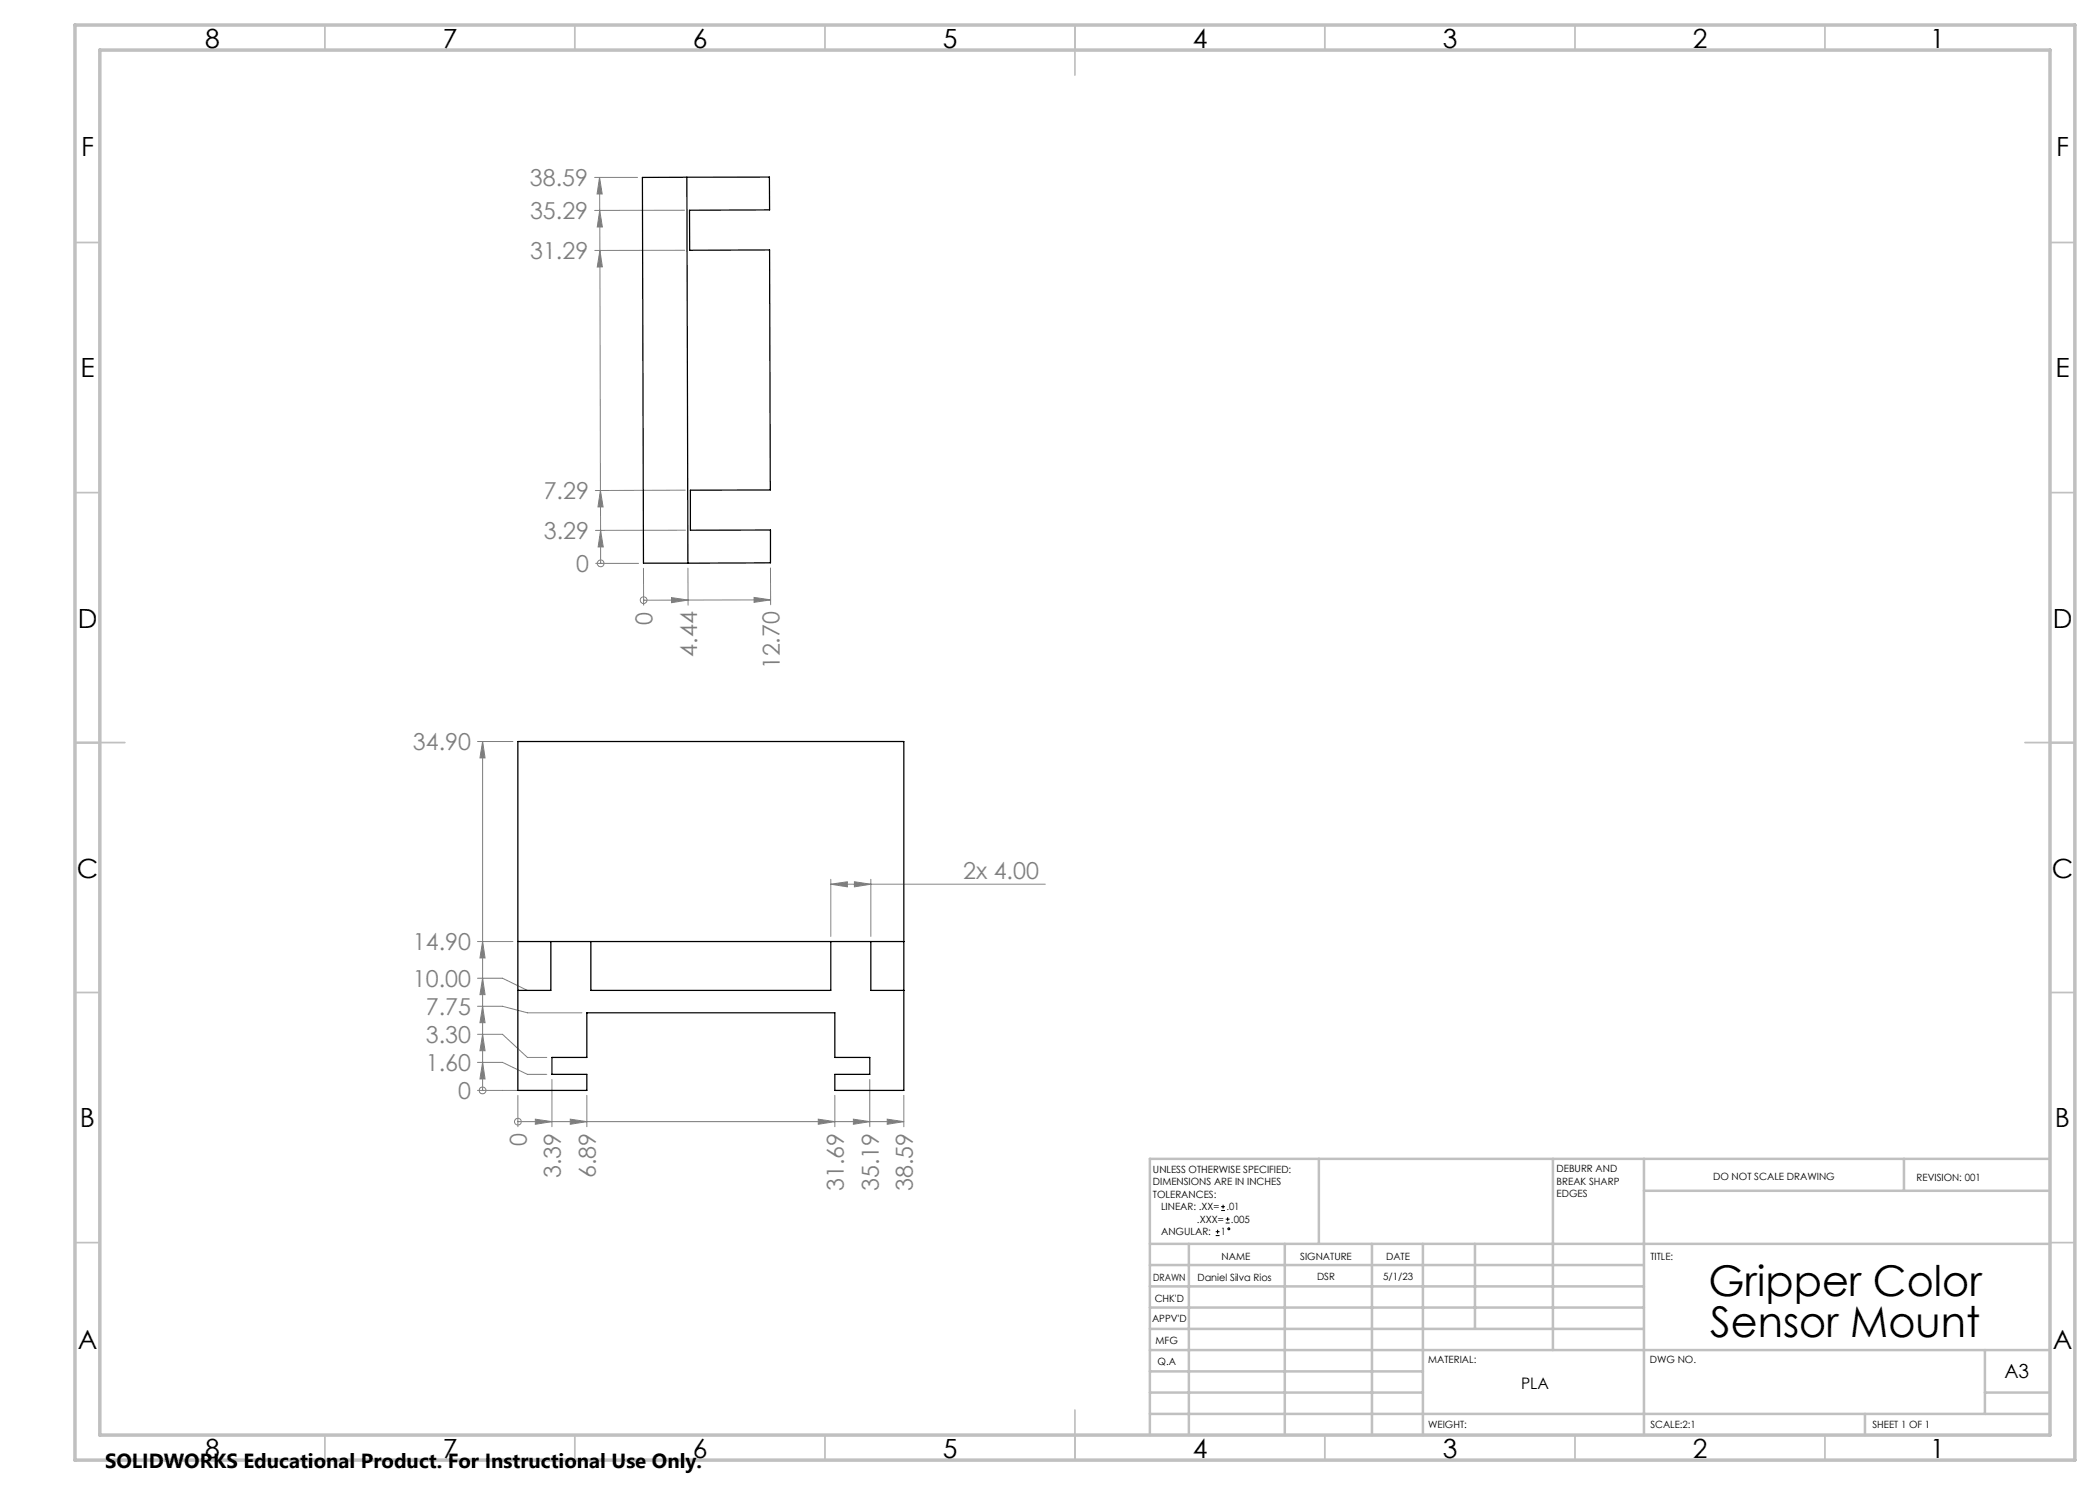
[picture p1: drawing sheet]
<svg xmlns="http://www.w3.org/2000/svg" width="420mm" height="297mm" viewBox="0 0 420 297" stroke-linecap="round" stroke-linejoin="round" font-family="sans-serif">
<g fill="none" stroke="#c0c0c0" stroke-width=".35">
<path d="M65 5v5M115 5v5M165 5v5M215 5v10M265 5v5M315 5v5M365 5v5M15 48.5h5M410 48.5h5M15 98.5h5M410 98.5h5M15 148.5h10"/>
<path d="M405 148.5h10M15 198.5h5M410 198.5h5M15 248.5h5M410 248.5h5M65 287v5M115 287v5M165 287v5M215 282v10M265 287v5M315 287v5M365 287v5"/>
</g>
<g fill="none" stroke="#c0c0c0" stroke-width=".5">
<path d="M263.8 231.8v17M310.6 231.8v38.2M328.8 231.8v55.2M328.8 238.2h81.2M380.8 231.8v6.4M410 231.8h-180v55.2M230 248.8h180M230 257.3h98.8M230 253h98.8M237.8 248.8v38.2M257 248.8v38.2M274.4 248.8v38.2"/>
<path d="M284.6 248.8v38.2M295 248.8v17M230 265.8h98.8M230 261.5h98.8M230 278.5h54.6M230 274.3h54.6M230 270h180M397 278.5h13M397 270v12.8M230 282.8h180M373 282.8v4.2"/>
</g>
<path d="M15 5h400v287h-400zM20 10h390v277h-390z" fill="none" stroke="#c0c0c0" stroke-width=".7"/>
<g fill="none" stroke="#808080" stroke-width=".2">
<path d="M118.9 35.5h8.6M119.9 35.5v6.6M119.9 35.5l.5 3.3h-1zM119.9 42.1l.6 3.3h-1zM119.9 42.1l.1 8M120 50.1l.5 3.3h-1zM120 50.1l.1 48M136.9 42l-18 .1M136.9 50.1h-17.9M120.1 98.1v8M120.1 98.1l.5 3.3h-1zM137.1 98l-18 .1"/>
<path d="M119.1 112.7h8.6M120.1 106.1l.5 3.3h-1zM120.1 112.7h.1M120.1 106.1v6.6M128.7 113.7v7.3M134.3 119.5l3.3 .5-3.3 .5zM137.1 106l-18 .1M137.6 113.6v7.4M150.8 119.5l3.3 .5-3.3 .5zM154.1 113.6v7.4M154.1 120h-16.5M128.7 120h.1"/>
<path d="M137.6 120h-8.9M95.5 148.3h7.1M96.5 148.3v69.8M96.5 148.3l.5 3.3h-1zM166.2 176.8l3.3-.4v1zM166.2 175.9v11.4M166.2 176.8h42.9M170.9 176.4l3.3 .4-3.3 .6zM174.2 175.9v11.4M95.5 195.6h5l5 2.5h-.9M95.5 188.3h7.1M96.5 195.6l.5 3.3h-1z"/>
<path d="M96.5 188.3l.5 3.3h-1zM95.5 218.1h8.1M95.5 212.5h5l5 2.4h3.9M95.5 206.9h5l5 4.6h3.9M95.5 201.3h5l5 1.3h10.9M96.5 212.5l.5 3.3h-1zM96.5 206.9l.5 3.2h-1zM96.5 201.3l.5 3.2h-1zM96.5 218.1h.1M103.6 219.1v6.3M110.4 215.9v9.5M117.4 219.1v6.3"/>
<path d="M167 219.1v6.3M174 215.9v9.5M180.8 219.1v6.3M103.6 224.3h.1M103.6 224.3h77.2M107.1 223.8l3.3 .5-3.3 .6zM114.1 223.8l3.3 .5-3.3 .6zM163.7 223.8l3.3 .5-3.3 .6zM170.7 223.8l3.3 .5-3.3 .6zM177.4 223.8l3.4 .5-3.4 .6z"/>
<circle cx="120.1" cy="112.7" r=".69"/>
<circle cx="128.7" cy="120" r=".68"/>
<circle cx="96.5" cy="218.1" r=".69"/>
<circle cx="103.6" cy="224.3" r=".67"/>
</g>
<g fill="#808080">
<path d="M96.5 212.5l.5 3.3h-1zM96.5 206.9l.5 3.2h-1zM96.5 201.3l.5 3.2h-1zM96.5 195.6l.5 3.3h-1zM96.5 188.3l.5 3.3h-1zM96.5 148.3l.5 3.3h-1z"/>
<path d="M120.1 106.1l.5 3.3h-1zM120.1 98.1l.5 3.3h-1zM120 50.1l.5 3.3h-1zM119.9 42.1l.6 3.3h-1zM119.9 35.5l.5 3.3h-1z"/>
<path d="M107.1 223.8l3.3 .5-3.3 .6zM114.1 223.8l3.3 .5-3.3 .6zM163.7 223.8l3.3 .5-3.3 .6zM170.7 223.8l3.3 .5-3.3 .6zM177.4 223.8l3.4 .5-3.4 .6z"/>
<path d="M134.3 119.5l3.3 .5-3.3 .5zM150.8 119.5l3.3 .5-3.3 .5z"/>
<path d="M166.2 176.8l3.3-.4v1zM170.9 176.4l3.3 .4-3.3 .6z"/>
</g>
<path d="M137.4 35.5l.2 77.1M137.4 35.5h-8.9l.2 77.1h8.9M137.4 35.5l16.5-.1v6.6h-16v8.1l16-.1 .2 48h-16v8h16v6.6h-16.5M103.6 148.3h77.2v69.8h-13.8v-3.2h7v-3.4h-7v-8.9h-49.6v8.9h-7v3.4h7v3.2h-13.8zM103.6 188.3h77.2M110.2 188.3v9.8h-6.6M118.2 188.3v9.8h48v-9.8M174.2 188.3v9.8h6.6" fill="none" stroke="#000" stroke-width=".25"/>
<g fill="none" stroke="#000" stroke-width=".2">
<path d="M243.1 247.1h.8M243.1 246.3h.8M243.5 246v.7M244.2 242.1h.8M244.2 241.3h.8M244.6 240.9v.8M245.1 244.6h.8M245.1 243.8h.8M245.5 243.4v.8"/>
<circle cx="245.8" cy="245.8" r=".19"/>
</g>
<g font-size="8.5">
<text x="341.7" y="259.3">Gripper Color</text>
<text x="342" y="267.4">Sensor Mount</text>
</g>
<g font-size="5.3">
<text x="41" y="9.5">8</text>
<text x="88.5" y="9.5">7</text>
<text x="138.5" y="9.5">6</text>
<text x="188.5" y="9.5">5</text>
<text x="238.5" y="9.5">4</text>
<text x="288.5" y="9.5">3</text>
<text x="338.5" y="9.5">2</text>
<text x="386" y="9.5">1</text>
<text x="16.2" y="31.3">F</text>
<text x="411.2" y="31.3">F</text>
<text x="16.1" y="75.5">E</text>
<text x="411.1" y="75.5">E</text>
<text x="15.5" y="125.5">D</text>
<text x="410.5" y="125.5">D</text>
<text x="15.4" y="175.5">C</text>
<text x="410.4" y="175.5">C</text>
<text x="16" y="225.5">B</text>
<text x="411" y="225.5">B</text>
<text x="15.5" y="269.8">A</text>
<text x="410.5" y="269.8">A</text>
<text x="41" y="291.5">8</text>
<text x="88.5" y="291.5">7</text>
<text x="138.5" y="291.5">6</text>
<text x="188.5" y="291.5">5</text>
<text x="238.5" y="291.5">4</text>
<text x="288.5" y="291.5">3</text>
<text x="338.5" y="291.5">2</text>
<text x="386" y="291.5">1</text>
</g>
<g font-size="4.7" fill="#808080">
<text x="106" y="37.3">38.59</text>
<text x="106" y="43.9">35.29</text>
<text x="106" y="51.9">31.29</text>
<text x="108.7" y="99.9">7.29</text>
<text x="108.8" y="107.9">3.29</text>
<text x="115.2" y="114.4">0</text>
<text x="130.5" y="124.9" transform="rotate(-90 130.5 124.9)">0</text>
<text x="139.4" y="131.3" transform="rotate(-90 139.4 131.3)">4.44</text>
<text x="155.9" y="133.9" transform="rotate(-90 155.9 133.9)">12.70</text>
<text x="82.6" y="150">34.90</text>
<text x="192.6" y="175.8">2x 4.00</text>
<text x="82.6" y="190">14.90</text>
<text x="82.6" y="197.4">10.00</text>
<text x="85.2" y="203">7.75</text>
<text x="85.2" y="208.6">3.30</text>
<text x="85.2" y="214.2">1.60</text>
<text x="91.6" y="219.8">0</text>
<text x="105.4" y="229.2" transform="rotate(-90 105.4 229.2)">0</text>
<text x="112.2" y="235.7" transform="rotate(-90 112.2 235.7)">3.39</text>
<text x="119.2" y="235.7" transform="rotate(-90 119.2 235.7)">6.89</text>
<text x="168.8" y="238.3" transform="rotate(-90 168.8 238.3)">31.69</text>
<text x="175.8" y="238.3" transform="rotate(-90 175.8 238.3)">35.19</text>
<text x="182.5" y="238.3" transform="rotate(-90 182.5 238.3)">38.59</text>
</g>
<text font-size="4.1" x="21" y="293.7">SOLIDWORKS Educational Product. For Instructional Use Only.</text>
<text font-size="3.9" x="400.9" y="275.5">A3</text>
<text font-size="3.2" x="304.2" y="277.9">PLA</text>
<g font-size="2">
<text x="230.6" y="234.6">UNLESS OTHERWISE SPECIFIED:</text>
<text x="230.6" y="237.1">DIMENSIONS ARE IN INCHES</text>
<text x="230.6" y="239.6">TOLERANCES:</text>
<text x="311.3" y="234.5">DEBURR AND</text>
<text x="311.3" y="237">BREAK SHARP</text>
<text x="311.3" y="239.5">EDGES</text>
<text x="342.6" y="236">DO NOT SCALE DRAWING</text>
<text x="383.3" y="236.2">REVISION: 001</text>
<text x="232.2" y="242.1">LINEAR: .XX=</text>
<text x="239.4" y="244.6">.XXX=</text>
<text x="245.3" y="242.1">.01</text>
<text x="246.2" y="244.6">.005</text>
<text x="232.2" y="247.1">ANGULAR:</text>
<text x="244.2" y="247.1">1</text>
<text x="244.3" y="252">NAME</text>
<text x="260" y="251.9">SIGNATURE</text>
<text x="277.2" y="251.9">DATE</text>
<text x="330.1" y="251.9">TITLE:</text>
<text x="230.6" y="256.1">DRAWN</text>
<text x="239.5" y="256.1">Daniel Silva Rios</text>
<text x="263.4" y="255.9">DSR</text>
<text x="276.6" y="255.9">5/1/23</text>
<text x="230.9" y="260.3">CHK'D</text>
<text x="230.4" y="264.4">APPV'D</text>
<text x="231.1" y="268.8">MFG</text>
<text x="231.5" y="273">Q.A</text>
<text x="285.6" y="272.5">MATERIAL:</text>
<text x="330" y="272.5">DWG NO.</text>
<text x="285.6" y="285.5">WEIGHT:</text>
<text x="330.1" y="285.6">SCALE:2:1</text>
<text x="374.5" y="285.6">SHEET 1 OF 1</text>
</g>
</svg>
